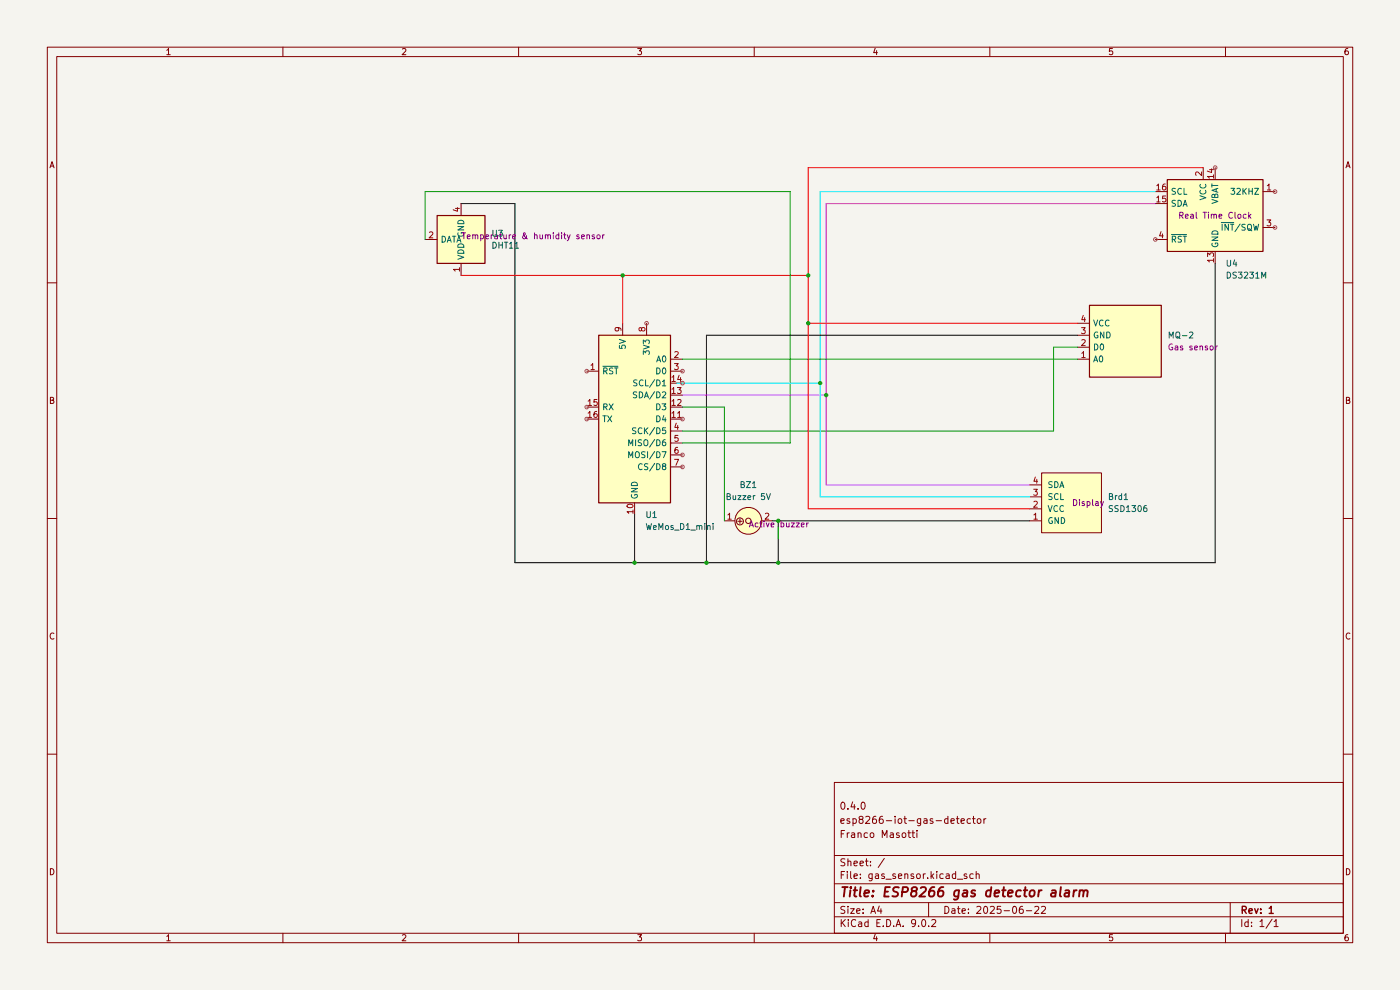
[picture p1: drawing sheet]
(kicad_sch
 (version 20250114)
 (generator "eeschema")
 (generator_version "9.0")
 (paper "A4")
 (title_block
  (title "ESP8266 gas detector alarm")
  (date "2025-06-22")
  (rev "1")
  (comment 1 "Franco Masotti")
  (comment 2 "esp8266-iot-gas-detector")
  (comment 3 "0.4.0"))
 (lib_symbols
  (symbol "Gas_sensor_personal:MQ-2" (exclude_from_sim no) (in_bom yes) (on_board yes)
   (property "Reference" "U2" (at 2.1941 12.7 0) (effects (font (size 1.27 1.27)) (justify left) (hide yes)))
   (property "Value" "MQ-2" (at 2.1941 10.16 0) (effects (font (size 1.27 1.27)) (justify left)))
   (property "Footprint" "Sensor:MQ-6" (at 1.27 -11.43 0) (effects (font (size 1.27 1.27)) (hide yes)))
   (property "Datasheet" "https://www.winsen-sensor.com/d/files/semiconductor/mq-6.pdf" (at 0 6.35 0) (effects (font (size 1.27 1.27)) (hide yes)))
   (property "Description" "Semiconductor Sensor for Flammable Gas" (at 0 0 0) (effects (font (size 1.27 1.27)) (hide yes)))
   (symbol "MQ-2_0_1"
    (rectangle (start -7.62 7.62) (end 7.62 -7.62) (stroke (width 0.254) (type default)) (fill (type background))))
   (symbol "MQ-2_1_1"
    (pin power_in line (at -10.16 3.81 0) (length 2.54) (name "VCC" (effects (font (size 1.27 1.27)))) (number "4" (effects (font (size 1.27 1.27)))))
    (pin power_in line (at -10.16 1.27 0) (length 2.54) (name "GND" (effects (font (size 1.27 1.27)))) (number "3" (effects (font (size 1.27 1.27)))))
    (pin passive line (at -10.16 -1.27 0) (length 2.54) (name "D0" (effects (font (size 1.27 1.27)))) (number "2" (effects (font (size 1.27 1.27)))))
    (pin passive line (at -10.16 -3.81 0) (length 2.54) (name "A0" (effects (font (size 1.27 1.27)))) (number "1" (effects (font (size 1.27 1.27))))))
   (embedded_fonts no))
  (symbol "MCU_Module:WeMos_D1_mini" (exclude_from_sim no) (in_bom yes) (on_board yes)
   (property "Reference" "U" (at 3.81 19.05 0) (effects (font (size 1.27 1.27)) (justify left)))
   (property "Value" "WeMos_D1_mini" (at 1.27 -19.05 0) (effects (font (size 1.27 1.27)) (justify left)))
   (property "Footprint" "Module:WEMOS_D1_mini_light" (at 0 -29.21 0) (effects (font (size 1.27 1.27)) (hide yes)))
   (property "Datasheet" "https://wiki.wemos.cc/products:d1:d1_mini#documentation" (at -46.99 -29.21 0) (effects (font (size 1.27 1.27)) (hide yes)))
   (property "Description" "32-bit microcontroller module with WiFi" (at 0 0 0) (effects (font (size 1.27 1.27)) (hide yes)))
   (symbol "WeMos_D1_mini_1_1"
    (rectangle (start -7.62 17.78) (end 7.62 -17.78) (stroke (width 0.254) (type default)) (fill (type background)))
    (pin input line (at -10.16 10.16 0) (length 2.54) (name "~{RST}" (effects (font (size 1.27 1.27)))) (number "1" (effects (font (size 1.27 1.27)))))
    (pin input line (at -10.16 2.54 0) (length 2.54) (name "RX" (effects (font (size 1.27 1.27)))) (number "15" (effects (font (size 1.27 1.27)))))
    (pin output line (at -10.16 0 0) (length 2.54) (name "TX" (effects (font (size 1.27 1.27)))) (number "16" (effects (font (size 1.27 1.27)))))
    (pin power_in line (at -2.54 20.32 270) (length 2.54) (name "5V" (effects (font (size 1.27 1.27)))) (number "9" (effects (font (size 1.27 1.27)))))
    (pin power_in line (at 0 -20.32 90) (length 2.54) (name "GND" (effects (font (size 1.27 1.27)))) (number "10" (effects (font (size 1.27 1.27)))))
    (pin power_out line (at 2.54 20.32 270) (length 2.54) (name "3V3" (effects (font (size 1.27 1.27)))) (number "8" (effects (font (size 1.27 1.27)))))
    (pin input line (at 10.16 12.7 180) (length 2.54) (name "A0" (effects (font (size 1.27 1.27)))) (number "2" (effects (font (size 1.27 1.27)))))
    (pin bidirectional line (at 10.16 10.16 180) (length 2.54) (name "D0" (effects (font (size 1.27 1.27)))) (number "3" (effects (font (size 1.27 1.27)))))
    (pin bidirectional line (at 10.16 7.62 180) (length 2.54) (name "SCL/D1" (effects (font (size 1.27 1.27)))) (number "14" (effects (font (size 1.27 1.27)))))
    (pin bidirectional line (at 10.16 5.08 180) (length 2.54) (name "SDA/D2" (effects (font (size 1.27 1.27)))) (number "13" (effects (font (size 1.27 1.27)))))
    (pin bidirectional line (at 10.16 2.54 180) (length 2.54) (name "D3" (effects (font (size 1.27 1.27)))) (number "12" (effects (font (size 1.27 1.27)))))
    (pin bidirectional line (at 10.16 0 180) (length 2.54) (name "D4" (effects (font (size 1.27 1.27)))) (number "11" (effects (font (size 1.27 1.27)))))
    (pin bidirectional line (at 10.16 -2.54 180) (length 2.54) (name "SCK/D5" (effects (font (size 1.27 1.27)))) (number "4" (effects (font (size 1.27 1.27)))))
    (pin bidirectional line (at 10.16 -5.08 180) (length 2.54) (name "MISO/D6" (effects (font (size 1.27 1.27)))) (number "5" (effects (font (size 1.27 1.27)))))
    (pin bidirectional line (at 10.16 -7.62 180) (length 2.54) (name "MOSI/D7" (effects (font (size 1.27 1.27)))) (number "6" (effects (font (size 1.27 1.27)))))
    (pin bidirectional line (at 10.16 -10.16 180) (length 2.54) (name "CS/D8" (effects (font (size 1.27 1.27)))) (number "7" (effects (font (size 1.27 1.27))))))
   (embedded_fonts no))
  (symbol "PCM_SL_Devices:Buzzer_5V" (exclude_from_sim no) (in_bom yes) (on_board yes)
   (property "Reference" "BZ" (at 0 7.62 0) (effects (font (size 1.27 1.27))))
   (property "Value" "Buzzer_5V" (at 0 5.08 0) (effects (font (size 1.27 1.27))))
   (property "Footprint" "Buzzer_Beeper:MagneticBuzzer_ProSignal_ABT-410-RC" (at 0 10.16 0) (effects (font (size 1.27 1.27)) (hide yes)))
   (property "Datasheet" "" (at 0 7.62 0) (effects (font (size 1.27 1.27)) (hide yes)))
   (property "Description" "Buzzer 5V" (at 0 0 0) (effects (font (size 1.27 1.27)) (hide yes)))
   (symbol "Buzzer_5V_0_0"
    (circle (center -1.778 -0.127) (radius 0.7405) (stroke (width 0.07) (type default)) (fill (type none)))
    (text "+" (at -1.778 0 0) (effects (font (size 1.27 1.27)))))
   (symbol "Buzzer_5V_0_1"
    (circle (center 0 0) (radius 0.568) (stroke (width 0) (type default)) (fill (type none)))
    (circle (center 0 0) (radius 2.8398) (stroke (width 0) (type default)) (fill (type background))))
   (symbol "Buzzer_5V_1_1"
    (pin passive line (at -5.08 0 0) (length 2.2) (name "" (effects (font (size 1.27 1.27)))) (number "1" (effects (font (size 1.27 1.27)))))
    (pin passive line (at 5.08 0 180) (length 2.2) (name "" (effects (font (size 1.27 1.27)))) (number "2" (effects (font (size 1.27 1.27))))))
   (embedded_fonts no))
  (symbol "SSD1306-128x64_OLED:SSD1306"
   (pin_names
    (offset 1.016)) (exclude_from_sim no) (in_bom yes) (on_board yes)
   (property "Reference" "Brd" (at 0 -3.81 0) (effects (font (size 1.27 1.27))))
   (property "Value" "SSD1306" (at 0 -1.27 0) (effects (font (size 1.27 1.27))))
   (property "Footprint" "" (at 0 6.35 0) (effects (font (size 1.27 1.27)) (hide yes)))
   (property "Datasheet" "" (at 0 6.35 0) (effects (font (size 1.27 1.27)) (hide yes)))
   (property "Description" "SSD1306 OLED" (at 0 0 0) (effects (font (size 1.27 1.27)) (hide yes)))
   (symbol "SSD1306_0_1"
    (rectangle (start -6.35 6.35) (end 6.35 -6.35) (stroke (width 0) (type solid)) (fill (type background))))
   (symbol "SSD1306_1_1"
    (pin input line (at -3.81 8.89 270) (length 2.54) (name "GND" (effects (font (size 1.27 1.27)))) (number "1" (effects (font (size 1.27 1.27)))))
    (pin input line (at -1.27 8.89 270) (length 2.54) (name "VCC" (effects (font (size 1.27 1.27)))) (number "2" (effects (font (size 1.27 1.27)))))
    (pin input line (at 1.27 8.89 270) (length 2.54) (name "SCL" (effects (font (size 1.27 1.27)))) (number "3" (effects (font (size 1.27 1.27)))))
    (pin input line (at 3.81 8.89 270) (length 2.54) (name "SDA" (effects (font (size 1.27 1.27)))) (number "4" (effects (font (size 1.27 1.27))))))
   (embedded_fonts no))
  (symbol "Sensor:DHT11" (exclude_from_sim no) (in_bom yes) (on_board yes)
   (property "Reference" "U" (at -3.81 6.35 0) (effects (font (size 1.27 1.27))))
   (property "Value" "DHT11" (at 3.81 6.35 0) (effects (font (size 1.27 1.27))))
   (property "Footprint" "Sensor:Aosong_DHT11_5.5x12.0_P2.54mm" (at 0 -10.16 0) (effects (font (size 1.27 1.27)) (hide yes)))
   (property "Datasheet" "http://akizukidenshi.com/download/ds/aosong/DHT11.pdf" (at 3.81 6.35 0) (effects (font (size 1.27 1.27)) (hide yes)))
   (property "Description" "3.3V to 5.5V, temperature and humidity module, DHT11" (at 0 0 0) (effects (font (size 1.27 1.27)) (hide yes)))
   (symbol "DHT11_0_1"
    (rectangle (start -5.08 5.08) (end 5.08 -5.08) (stroke (width 0.254) (type default)) (fill (type background))))
   (symbol "DHT11_1_1"
    (pin no_connect line (at -5.08 0 0) (length 2.54) (hide yes) (name "NC" (effects (font (size 1.27 1.27)))) (number "3" (effects (font (size 1.27 1.27)))))
    (pin power_in line (at 0 7.62 270) (length 2.54) (name "VDD" (effects (font (size 1.27 1.27)))) (number "1" (effects (font (size 1.27 1.27)))))
    (pin power_in line (at 0 -7.62 90) (length 2.54) (name "GND" (effects (font (size 1.27 1.27)))) (number "4" (effects (font (size 1.27 1.27)))))
    (pin bidirectional line (at 7.62 0 180) (length 2.54) (name "DATA" (effects (font (size 1.27 1.27)))) (number "2" (effects (font (size 1.27 1.27))))))
   (embedded_fonts no))
  (symbol "Timer_RTC:DS3231M" (exclude_from_sim no) (in_bom yes) (on_board yes)
   (property "Reference" "U" (at -7.62 8.89 0) (effects (font (size 1.27 1.27)) (justify right)))
   (property "Value" "DS3231M" (at 10.16 8.89 0) (effects (font (size 1.27 1.27)) (justify right)))
   (property "Footprint" "Package_SO:SOIC-16W_7.5x10.3mm_P1.27mm" (at 0 -15.24 0) (effects (font (size 1.27 1.27)) (hide yes)))
   (property "Datasheet" "http://datasheets.maximintegrated.com/en/ds/DS3231.pdf" (at 6.858 1.27 0) (effects (font (size 1.27 1.27)) (hide yes)))
   (property "Description" "Extremely Accurate I2C-Integrated RTC/TCXO/Crystal SOIC-16" (at 0 0 0) (effects (font (size 1.27 1.27)) (hide yes)))
   (symbol "DS3231M_0_1"
    (rectangle (start -10.16 7.62) (end 10.16 -7.62) (stroke (width 0.254) (type default)) (fill (type background))))
   (symbol "DS3231M_1_1"
    (pin input line (at -12.7 5.08 0) (length 2.54) (name "SCL" (effects (font (size 1.27 1.27)))) (number "16" (effects (font (size 1.27 1.27)))))
    (pin bidirectional line (at -12.7 2.54 0) (length 2.54) (name "SDA" (effects (font (size 1.27 1.27)))) (number "15" (effects (font (size 1.27 1.27)))))
    (pin bidirectional line (at -12.7 -5.08 0) (length 2.54) (name "~{RST}" (effects (font (size 1.27 1.27)))) (number "4" (effects (font (size 1.27 1.27)))))
    (pin power_in line (at -2.54 10.16 270) (length 2.54) (name "VCC" (effects (font (size 1.27 1.27)))) (number "2" (effects (font (size 1.27 1.27)))))
    (pin power_in line (at 0 10.16 270) (length 2.54) (name "VBAT" (effects (font (size 1.27 1.27)))) (number "14" (effects (font (size 1.27 1.27)))))
    (pin passive line (at 0 -10.16 90) (length 2.54) (hide yes) (name "GND" (effects (font (size 1.27 1.27)))) (number "10" (effects (font (size 1.27 1.27)))))
    (pin passive line (at 0 -10.16 90) (length 2.54) (hide yes) (name "GND" (effects (font (size 1.27 1.27)))) (number "11" (effects (font (size 1.27 1.27)))))
    (pin passive line (at 0 -10.16 90) (length 2.54) (hide yes) (name "GND" (effects (font (size 1.27 1.27)))) (number "12" (effects (font (size 1.27 1.27)))))
    (pin power_in line (at 0 -10.16 90) (length 2.54) (name "GND" (effects (font (size 1.27 1.27)))) (number "13" (effects (font (size 1.27 1.27)))))
    (pin passive line (at 0 -10.16 90) (length 2.54) (hide yes) (name "GND" (effects (font (size 1.27 1.27)))) (number "5" (effects (font (size 1.27 1.27)))))
    (pin passive line (at 0 -10.16 90) (length 2.54) (hide yes) (name "GND" (effects (font (size 1.27 1.27)))) (number "6" (effects (font (size 1.27 1.27)))))
    (pin passive line (at 0 -10.16 90) (length 2.54) (hide yes) (name "GND" (effects (font (size 1.27 1.27)))) (number "7" (effects (font (size 1.27 1.27)))))
    (pin passive line (at 0 -10.16 90) (length 2.54) (hide yes) (name "GND" (effects (font (size 1.27 1.27)))) (number "8" (effects (font (size 1.27 1.27)))))
    (pin passive line (at 0 -10.16 90) (length 2.54) (hide yes) (name "GND" (effects (font (size 1.27 1.27)))) (number "9" (effects (font (size 1.27 1.27)))))
    (pin open_collector line (at 12.7 5.08 180) (length 2.54) (name "32KHZ" (effects (font (size 1.27 1.27)))) (number "1" (effects (font (size 1.27 1.27)))))
    (pin open_collector line (at 12.7 -2.54 180) (length 2.54) (name "~{INT}/SQW" (effects (font (size 1.27 1.27)))) (number "3" (effects (font (size 1.27 1.27))))))
   (embedded_fonts no)))
 (junction
  (at 149.86 119.38)
  (diameter 0)
  (color 0 0 0 0))
 (junction
  (at 132.08 58.42)
  (diameter 0)
  (color 0 0 0 0))
 (junction
  (at 165.1 119.38)
  (diameter 0)
  (color 0 0 0 0))
 (junction
  (at 171.45 68.58)
  (diameter 0)
  (color 0 0 0 0))
 (junction
  (at 173.99 81.28)
  (diameter 0)
  (color 0 0 0 0))
 (junction
  (at 165.1 110.49)
  (diameter 0)
  (color 0 0 0 0))
 (junction
  (at 175.26 83.82)
  (diameter 0)
  (color 0 0 0 0))
 (junction
  (at 171.45 58.42)
  (diameter 0)
  (color 0 0 0 0))
 (junction
  (at 134.62 119.38)
  (diameter 0)
  (color 0 0 0 0))
 (wire
  (pts (xy 175.26 102.87) (xy 218.44 102.87))
  (stroke (width 0) (type default) (color 165 5 255 1)))
 (wire
  (pts (xy 144.78 76.2) (xy 228.6 76.2))
  (stroke (width 0) (type default)))
 (wire
  (pts (xy 109.22 119.38) (xy 109.22 43.18))
  (stroke (width 0) (type default) (color 0 0 0 1)))
 (wire
  (pts (xy 175.26 83.82) (xy 175.26 102.87))
  (stroke (width 0) (type default) (color 165 5 255 1)))
 (wire
  (pts (xy 165.1 110.49) (xy 218.44 110.49))
  (stroke (width 0) (type default) (color 0 0 0 1)))
 (wire
  (pts (xy 132.08 58.42) (xy 132.08 68.58))
  (stroke (width 0) (type default) (color 255 0 0 1)))
 (wire
  (pts (xy 171.45 68.58) (xy 171.45 107.95))
  (stroke (width 0) (type default) (color 255 0 0 1)))
 (wire
  (pts (xy 167.64 40.64) (xy 167.64 93.98))
  (stroke (width 0) (type default)))
 (wire
  (pts (xy 144.78 91.44) (xy 223.52 91.44))
  (stroke (width 0) (type default)))
 (wire
  (pts (xy 171.45 68.58) (xy 228.6 68.58))
  (stroke (width 0) (type default) (color 255 0 0 1)))
 (wire
  (pts (xy 173.99 40.64) (xy 173.99 81.28))
  (stroke (width 0) (type default) (color 0 237 255 1)))
 (wire
  (pts (xy 228.6 71.12) (xy 149.86 71.12))
  (stroke (width 0) (type default) (color 0 0 0 1)))
 (wire
  (pts (xy 165.1 110.49) (xy 165.1 119.38))
  (stroke (width 0) (type default) (color 0 0 0 1)))
 (wire
  (pts (xy 165.1 111.76) (xy 165.1 114.3))
  (stroke (width 0) (type default)))
 (wire
  (pts (xy 134.62 109.22) (xy 134.62 119.38))
  (stroke (width 0) (type default) (color 0 0 0 1)))
 (wire
  (pts (xy 163.83 110.49) (xy 165.1 110.49))
  (stroke (width 0) (type default) (color 0 0 0 1)))
 (wire
  (pts (xy 149.86 71.12) (xy 149.86 119.38))
  (stroke (width 0) (type default) (color 0 0 0 1)))
 (wire
  (pts (xy 173.99 105.41) (xy 218.44 105.41))
  (stroke (width 0) (type default) (color 0 237 255 1)))
 (wire
  (pts (xy 132.08 58.42) (xy 171.45 58.42))
  (stroke (width 0) (type default) (color 255 0 0 1)))
 (wire
  (pts (xy 171.45 35.56) (xy 171.45 58.42))
  (stroke (width 0) (type default) (color 255 0 0 1)))
 (wire
  (pts (xy 171.45 58.42) (xy 171.45 68.58))
  (stroke (width 0) (type default) (color 255 0 0 1)))
 (wire
  (pts (xy 109.22 43.18) (xy 97.79 43.18))
  (stroke (width 0) (type default) (color 0 0 0 1)))
 (wire
  (pts (xy 144.78 86.36) (xy 153.67 86.36))
  (stroke (width 0) (type default)))
 (wire
  (pts (xy 165.1 119.38) (xy 257.81 119.38))
  (stroke (width 0) (type default) (color 0 0 0 1)))
 (wire
  (pts (xy 149.86 119.38) (xy 165.1 119.38))
  (stroke (width 0) (type default) (color 0 0 0 1)))
 (wire
  (pts (xy 173.99 40.64) (xy 245.11 40.64))
  (stroke (width 0) (type default) (color 0 237 255 1)))
 (wire
  (pts (xy 255.27 35.56) (xy 171.45 35.56))
  (stroke (width 0) (type default) (color 255 0 0 1)))
 (wire
  (pts (xy 90.17 50.8) (xy 90.17 40.64))
  (stroke (width 0) (type default)))
 (wire
  (pts (xy 223.52 91.44) (xy 223.52 73.66))
  (stroke (width 0) (type default)))
 (wire
  (pts (xy 175.26 43.18) (xy 245.11 43.18))
  (stroke (width 0) (type default) (color 165 5 255 1)))
 (wire
  (pts (xy 143.51 81.28) (xy 173.99 81.28))
  (stroke (width 0) (type default) (color 0 237 255 1)))
 (wire
  (pts (xy 109.22 119.38) (xy 134.62 119.38))
  (stroke (width 0) (type default) (color 0 0 0 1)))
 (wire
  (pts (xy 134.62 119.38) (xy 149.86 119.38))
  (stroke (width 0) (type default) (color 0 0 0 1)))
 (wire
  (pts (xy 218.44 107.95) (xy 171.45 107.95))
  (stroke (width 0) (type default) (color 255 0 0 1)))
 (wire
  (pts (xy 153.67 86.36) (xy 153.67 110.49))
  (stroke (width 0) (type default)))
 (wire
  (pts (xy 257.81 55.88) (xy 257.81 119.38))
  (stroke (width 0) (type default) (color 0 0 0 1)))
 (wire
  (pts (xy 144.78 83.82) (xy 175.26 83.82))
  (stroke (width 0) (type default) (color 165 5 255 1)))
 (wire
  (pts (xy 173.99 81.28) (xy 173.99 105.41))
  (stroke (width 0) (type default) (color 0 237 255 1)))
 (wire
  (pts (xy 175.26 43.18) (xy 175.26 83.82))
  (stroke (width 0) (type default) (color 165 5 255 1)))
 (wire
  (pts (xy 90.17 40.64) (xy 167.64 40.64))
  (stroke (width 0) (type default)))
 (wire
  (pts (xy 223.52 73.66) (xy 228.6 73.66))
  (stroke (width 0) (type default)))
 (wire
  (pts (xy 144.78 93.98) (xy 167.64 93.98))
  (stroke (width 0) (type default)))
 (wire
  (pts (xy 97.79 58.42) (xy 132.08 58.42))
  (stroke (width 0) (type default) (color 255 0 0 1)))
 (symbol
  (lib_id "Gas_sensor_personal:MQ-2")
  (at 238.76 72.39 0)
  (unit 1)
  (exclude_from_sim no)
  (in_bom yes)
  (on_board yes)
  (dnp no)
  (fields_autoplaced yes)
  (property "Reference" "U2" (at 240.9541 59.69 0) (effects (font (size 1.27 1.27)) (justify left) (hide yes)))
  (property "Value" "MQ-2" (at 247.65 71.1199 0) (effects (font (size 1.27 1.27)) (justify left)))
  (property "Footprint" "Sensor:MQ-6" (at 240.03 83.82 0) (effects (font (size 1.27 1.27)) (hide yes)))
  (property "Datasheet" "https://www.winsen-sensor.com/d/files/semiconductor/mq-6.pdf" (at 238.76 66.04 0) (effects (font (size 1.27 1.27)) (hide yes)))
  (property "Description" "Semiconductor Sensor for Flammable Gas" (at 238.76 72.39 0) (effects (font (size 1.27 1.27)) (hide yes)))
  (property "Function" "Gas sensor" (at 247.65 73.6599 0) (effects (font (size 1.27 1.27)) (justify left)))
  (pin "1")
  (pin "4")
  (pin "2")
  (pin "3"))
 (symbol
  (lib_id "MCU_Module:WeMos_D1_mini")
  (at 134.62 88.9 0)
  (unit 1)
  (exclude_from_sim no)
  (in_bom yes)
  (on_board yes)
  (dnp no)
  (fields_autoplaced yes)
  (property "Reference" "U1" (at 136.8141 109.22 0) (effects (font (size 1.27 1.27)) (justify left)))
  (property "Value" "WeMos_D1_mini" (at 136.8141 111.76 0) (effects (font (size 1.27 1.27)) (justify left)))
  (property "Footprint" "Module:WEMOS_D1_mini_light" (at 134.62 118.11 0) (effects (font (size 1.27 1.27)) (hide yes)))
  (property "Datasheet" "https://wiki.wemos.cc/products:d1:d1_mini#documentation" (at 87.63 118.11 0) (effects (font (size 1.27 1.27)) (hide yes)))
  (property "Description" "32-bit microcontroller module with WiFi" (at 134.62 88.9 0) (effects (font (size 1.27 1.27)) (hide yes)))
  (pin "13")
  (pin "8")
  (pin "15")
  (pin "7")
  (pin "6")
  (pin "1")
  (pin "12")
  (pin "11")
  (pin "10")
  (pin "9")
  (pin "16")
  (pin "2")
  (pin "14")
  (pin "3")
  (pin "4")
  (pin "5"))
 (symbol
  (lib_id "Sensor:DHT11")
  (at 97.79 50.8 180)
  (unit 1)
  (exclude_from_sim no)
  (in_bom yes)
  (on_board yes)
  (dnp no)
  (fields_autoplaced yes)
  (property "Reference" "U3" (at 104.14 49.5299 0) (effects (font (size 1.27 1.27)) (justify right)))
  (property "Value" "DHT11" (at 104.14 52.0699 0) (effects (font (size 1.27 1.27)) (justify right)))
  (property "Footprint" "Sensor:Aosong_DHT11_5.5x12.0_P2.54mm" (at 97.79 40.64 0) (effects (font (size 1.27 1.27)) (hide yes)))
  (property "Datasheet" "http://akizukidenshi.com/download/ds/aosong/DHT11.pdf" (at 93.98 57.15 0) (effects (font (size 1.27 1.27)) (hide yes)))
  (property "Description" "3.3V to 5.5V, temperature and humidity module, DHT11" (at 97.79 50.8 0) (effects (font (size 1.27 1.27)) (justify top) (hide yes)))
  (property "Function" "Temperature & humidity sensor" (at 97.79 50.8 0) (effects (font (size 1.27 1.27)) (justify right top)))
  (pin "2")
  (pin "1")
  (pin "3")
  (pin "4"))
 (symbol
  (lib_id "Timer_RTC:DS3231M")
  (at 257.81 45.72 0)
  (unit 1)
  (exclude_from_sim no)
  (in_bom yes)
  (on_board yes)
  (dnp no)
  (fields_autoplaced yes)
  (property "Reference" "U4" (at 259.9533 55.88 0) (effects (font (size 1.27 1.27)) (justify left)))
  (property "Value" "DS3231M" (at 259.9533 58.42 0) (effects (font (size 1.27 1.27)) (justify left)))
  (property "Footprint" "Package_SO:SOIC-16W_7.5x10.3mm_P1.27mm" (at 257.81 60.96 0) (effects (font (size 1.27 1.27)) (hide yes)))
  (property "Datasheet" "http://datasheets.maximintegrated.com/en/ds/DS3231.pdf" (at 264.668 44.45 0) (effects (font (size 1.27 1.27)) (hide yes)))
  (property "Description" "Extremely Accurate I2C-Integrated RTC/TCXO/Crystal SOIC-16" (at 257.81 45.72 0) (effects (font (size 1.27 1.27)) (hide yes)))
  (property "Function" "Real Time Clock" (at 257.81 45.72 0) (effects (font (size 1.27 1.27))))
  (pin "5")
  (pin "14")
  (pin "7")
  (pin "4")
  (pin "15")
  (pin "16")
  (pin "8")
  (pin "3")
  (pin "2")
  (pin "10")
  (pin "13")
  (pin "11")
  (pin "6")
  (pin "12")
  (pin "1")
  (pin "9"))
 (symbol
  (lib_id "PCM_SL_Devices:Buzzer_5V")
  (at 158.75 110.49 0)
  (unit 1)
  (exclude_from_sim no)
  (in_bom yes)
  (on_board yes)
  (dnp no)
  (fields_autoplaced yes)
  (property "Reference" "BZ1" (at 158.75 102.87 0) (effects (font (size 1.27 1.27))))
  (property "Value" "Buzzer 5V" (at 158.75 105.41 0) (effects (font (size 1.27 1.27))))
  (property "Footprint" "Buzzer_Beeper:MagneticBuzzer_ProSignal_ABT-410-RC" (at 158.75 100.33 0) (effects (font (size 1.27 1.27)) (hide yes)))
  (property "Datasheet" "" (at 158.75 102.87 0) (effects (font (size 1.27 1.27)) (hide yes)))
  (property "Description" "Buzzer 5V" (at 158.75 110.49 0) (effects (font (size 1.27 1.27)) (hide yes)))
  (property "Function" "Active buzzer" (at 158.75 110.49 0) (effects (font (size 1.27 1.27)) (justify left top)))
  (pin "1")
  (pin "2"))
 (symbol
  (lib_id "SSD1306-128x64_OLED:SSD1306")
  (at 227.33 106.68 90)
  (unit 1)
  (exclude_from_sim no)
  (in_bom yes)
  (on_board yes)
  (dnp no)
  (fields_autoplaced yes)
  (property "Reference" "Brd1" (at 234.95 105.4099 90) (effects (font (size 1.27 1.27)) (justify right)))
  (property "Value" "SSD1306" (at 234.95 107.9499 90) (effects (font (size 1.27 1.27)) (justify right)))
  (property "Footprint" "" (at 220.98 106.68 0) (effects (font (size 1.27 1.27)) (hide yes)))
  (property "Datasheet" "" (at 220.98 106.68 0) (effects (font (size 1.27 1.27)) (hide yes)))
  (property "Description" "SSD1306 OLED" (at 227.33 106.68 0) (effects (font (size 1.27 1.27)) (hide yes)))
  (property "Function" "Display" (at 227.33 106.68 90) (effects (font (size 1.27 1.27)) (justify right)))
  (pin "3")
  (pin "2")
  (pin "1")
  (pin "4"))
 (sheet_instances
  (path ""
   (page "1")))
 (embedded_fonts no))
